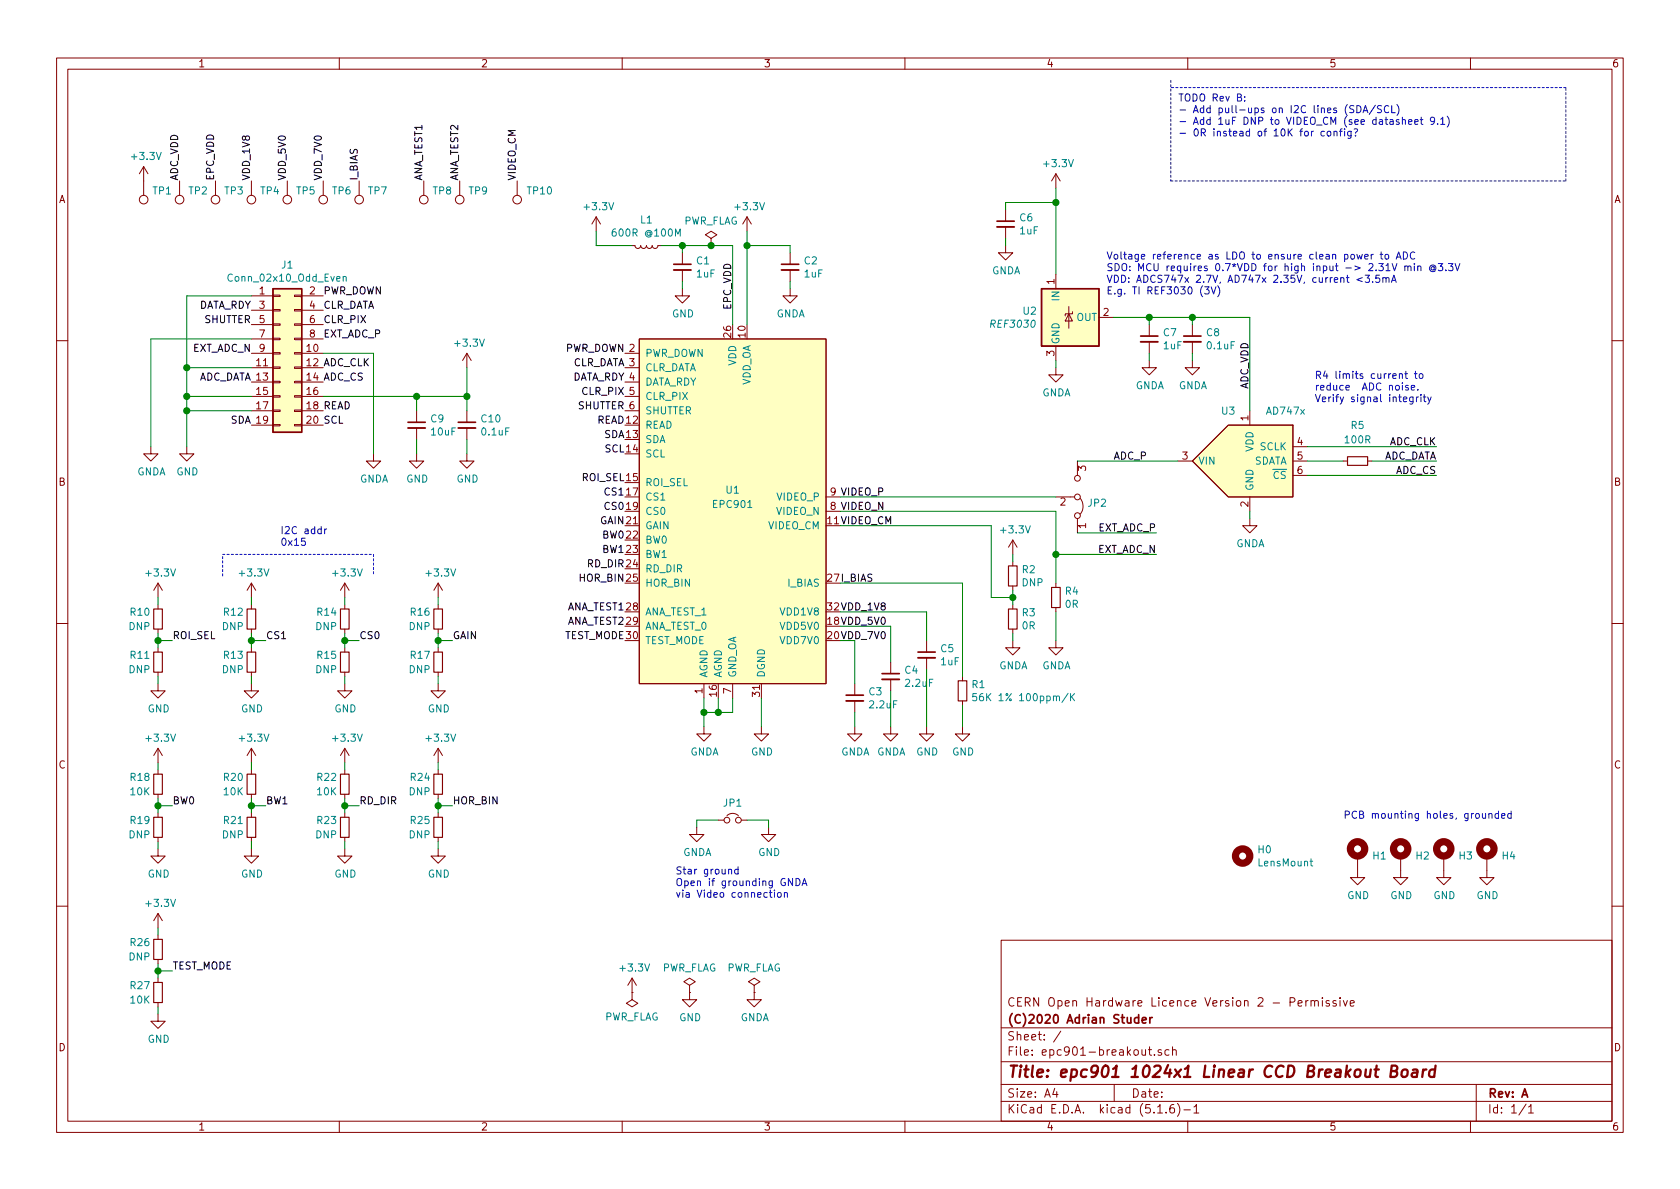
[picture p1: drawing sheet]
EESchema Schematic File Version 4
EELAYER 30 0
EELAYER END
$Descr A4 11693 8268
encoding utf-8
Sheet 1 1
Title "epc901 1024x1 Linear CCD Breakout Board"
Date ""
Rev "A"
Comp "(C)2020 Adrian Studer"
Comment1 "CERN Open Hardware Licence Version 2 - Permissive"
Comment2 ""
Comment3 ""
Comment4 ""
$EndDescr
$Comp
L power:GNDA #PWR021
U 1 1
P 4900 5050
F 0 "#PWR021" H 4900 4800 50  0001 C CNN
F 1 "GNDA" H 4905 4877 50  0000 C CNN
F 2 "" H 4900 5050 50  0001 C CNN
F 3 "" H 4900 5050 50  0001 C CNN
	1    4900 5050
	1    0    0    -1  
$EndComp
$Comp
L power:GND #PWR023
U 1 1
P 5300 5050
F 0 "#PWR023" H 5300 4800 50  0001 C CNN
F 1 "GND" H 5305 4877 50  0000 C CNN
F 2 "" H 5300 5050 50  0001 C CNN
F 3 "" H 5300 5050 50  0001 C CNN
	1    5300 5050
	1    0    0    -1  
$EndComp
Wire Wire Line
	4900 5050 4900 4950
Wire Wire Line
	4900 4950 5000 4950
Wire Wire Line
	5000 4950 5000 4850
Connection ~ 4900 4950
Wire Wire Line
	4900 4950 4900 4850
Wire Wire Line
	5000 4950 5100 4950
Wire Wire Line
	5100 4950 5100 4850
Connection ~ 5000 4950
Wire Wire Line
	5300 4850 5300 5050
$Comp
L power:GNDA #PWR025
U 1 1
P 5950 5050
F 0 "#PWR025" H 5950 4800 50  0001 C CNN
F 1 "GNDA" H 5955 4877 50  0000 C CNN
F 2 "" H 5950 5050 50  0001 C CNN
F 3 "" H 5950 5050 50  0001 C CNN
	1    5950 5050
	1    0    0    -1  
$EndComp
$Comp
L power:GNDA #PWR027
U 1 1
P 6200 5050
F 0 "#PWR027" H 6200 4800 50  0001 C CNN
F 1 "GNDA" H 6205 4877 50  0000 C CNN
F 2 "" H 6200 5050 50  0001 C CNN
F 3 "" H 6200 5050 50  0001 C CNN
	1    6200 5050
	1    0    0    -1  
$EndComp
$Comp
L power:GND #PWR028
U 1 1
P 6450 5050
F 0 "#PWR028" H 6450 4800 50  0001 C CNN
F 1 "GND" H 6455 4877 50  0000 C CNN
F 2 "" H 6450 5050 50  0001 C CNN
F 3 "" H 6450 5050 50  0001 C CNN
	1    6450 5050
	1    0    0    -1  
$EndComp
$Comp
L Device:C_Small C3
U 1 1
P 5950 4850
F 0 "C3" H 6042 4896 50  0000 L CNN
F 1 "2.2uF" H 6042 4805 50  0000 L CNN
F 2 "Capacitor_SMD:C_0603_1608Metric" H 5950 4850 50  0001 C CNN
F 3 "~" H 5950 4850 50  0001 C CNN
	1    5950 4850
	1    0    0    -1  
$EndComp
$Comp
L Device:C_Small C4
U 1 1
P 6200 4700
F 0 "C4" H 6292 4746 50  0000 L CNN
F 1 "2.2uF" H 6292 4655 50  0000 L CNN
F 2 "Capacitor_SMD:C_0603_1608Metric" H 6200 4700 50  0001 C CNN
F 3 "~" H 6200 4700 50  0001 C CNN
	1    6200 4700
	1    0    0    -1  
$EndComp
$Comp
L Device:C_Small C5
U 1 1
P 6450 4550
F 0 "C5" H 6542 4596 50  0000 L CNN
F 1 "1uF" H 6542 4505 50  0000 L CNN
F 2 "Capacitor_SMD:C_0603_1608Metric" H 6450 4550 50  0001 C CNN
F 3 "~" H 6450 4550 50  0001 C CNN
	1    6450 4550
	1    0    0    -1  
$EndComp
Wire Wire Line
	5950 5050 5950 4950
Wire Wire Line
	6200 4800 6200 5050
Wire Wire Line
	6450 4650 6450 5050
Wire Wire Line
	5950 4750 5950 4450
Wire Wire Line
	6200 4350 6200 4600
Wire Wire Line
	6450 4250 6450 4450
$Comp
L Device:R_Small R1
U 1 1
P 6700 4800
F 0 "R1" H 6759 4846 50  0000 L CNN
F 1 "56K 1% 100ppm/K" H 6759 4755 50  0000 L CNN
F 2 "Resistor_SMD:R_0603_1608Metric" H 6700 4800 50  0001 C CNN
F 3 "~" H 6700 4800 50  0001 C CNN
	1    6700 4800
	1    0    0    -1  
$EndComp
Wire Wire Line
	6700 5050 6700 4900
$Comp
L Device:C_Small C2
U 1 1
P 5500 1850
F 0 "C2" H 5592 1896 50  0000 L CNN
F 1 "1uF" H 5592 1805 50  0000 L CNN
F 2 "Capacitor_SMD:C_0603_1608Metric" H 5500 1850 50  0001 C CNN
F 3 "~" H 5500 1850 50  0001 C CNN
	1    5500 1850
	1    0    0    -1  
$EndComp
$Comp
L Device:C_Small C1
U 1 1
P 4750 1850
F 0 "C1" H 4842 1896 50  0000 L CNN
F 1 "1uF" H 4842 1805 50  0000 L CNN
F 2 "Capacitor_SMD:C_0603_1608Metric" H 4750 1850 50  0001 C CNN
F 3 "~" H 4750 1850 50  0001 C CNN
	1    4750 1850
	1    0    0    -1  
$EndComp
$Comp
L power:GNDA #PWR024
U 1 1
P 5500 2000
F 0 "#PWR024" H 5500 1750 50  0001 C CNN
F 1 "GNDA" H 5505 1827 50  0000 C CNN
F 2 "" H 5500 2000 50  0001 C CNN
F 3 "" H 5500 2000 50  0001 C CNN
	1    5500 2000
	1    0    0    -1  
$EndComp
$Comp
L power:GND #PWR020
U 1 1
P 4750 2000
F 0 "#PWR020" H 4750 1750 50  0001 C CNN
F 1 "GND" H 4755 1827 50  0000 C CNN
F 2 "" H 4750 2000 50  0001 C CNN
F 3 "" H 4750 2000 50  0001 C CNN
	1    4750 2000
	1    0    0    -1  
$EndComp
Wire Wire Line
	5850 4450 5950 4450
Wire Wire Line
	5850 4250 6450 4250
Wire Wire Line
	5850 4050 6700 4050
Wire Wire Line
	5850 4350 6200 4350
$Comp
L power:GNDA #PWR035
U 1 1
P 8700 3600
F 0 "#PWR035" H 8700 3350 50  0001 C CNN
F 1 "GNDA" H 8705 3427 50  0000 C CNN
F 2 "" H 8700 3600 50  0001 C CNN
F 3 "" H 8700 3600 50  0001 C CNN
	1    8700 3600
	1    0    0    -1  
$EndComp
Wire Wire Line
	8700 3550 8700 3600
$Comp
L Device:R_Small R5
U 1 1
P 9450 3200
F 0 "R5" V 9200 3200 50  0000 C CNN
F 1 "100R" V 9300 3200 50  0000 C CNN
F 2 "Resistor_SMD:R_0603_1608Metric" H 9450 3200 50  0001 C CNN
F 3 "~" H 9450 3200 50  0001 C CNN
	1    9450 3200
	0    1    1    0   
$EndComp
$Comp
L Device:C_Small C8
U 1 1
P 8300 2350
F 0 "C8" H 8392 2396 50  0000 L CNN
F 1 "0.1uF" H 8392 2305 50  0000 L CNN
F 2 "Capacitor_SMD:C_0603_1608Metric" H 8300 2350 50  0001 C CNN
F 3 "~" H 8300 2350 50  0001 C CNN
	1    8300 2350
	1    0    0    -1  
$EndComp
$Comp
L Device:C_Small C7
U 1 1
P 8000 2350
F 0 "C7" H 8092 2396 50  0000 L CNN
F 1 "1uF" H 8092 2305 50  0000 L CNN
F 2 "Capacitor_SMD:C_0603_1608Metric" H 8000 2350 50  0001 C CNN
F 3 "~" H 8000 2350 50  0001 C CNN
	1    8000 2350
	1    0    0    -1  
$EndComp
Text Notes 7700 2050 0    50   ~ 0
Voltage reference as LDO to ensure clean power to ADC\nSDO: MCU requires 0.7*VDD for high input -> 2.31V min @3.3V\nVDD: ADCS747x 2.7V, AD747x 2.35V, current <3.5mA\nE.g. TI REF3030 (3V)
$Comp
L power:GNDA #PWR033
U 1 1
P 8000 2500
F 0 "#PWR033" H 8000 2250 50  0001 C CNN
F 1 "GNDA" H 8005 2327 50  0000 C CNN
F 2 "" H 8000 2500 50  0001 C CNN
F 3 "" H 8000 2500 50  0001 C CNN
	1    8000 2500
	1    0    0    -1  
$EndComp
$Comp
L power:GNDA #PWR034
U 1 1
P 8300 2500
F 0 "#PWR034" H 8300 2250 50  0001 C CNN
F 1 "GNDA" H 8305 2327 50  0000 C CNN
F 2 "" H 8300 2500 50  0001 C CNN
F 3 "" H 8300 2500 50  0001 C CNN
	1    8300 2500
	1    0    0    -1  
$EndComp
$Comp
L Reference_Voltage:REF3030 U2
U 1 1
P 7450 2200
F 0 "U2" H 7221 2246 50  0000 R CNN
F 1 "REF3030" H 7221 2155 50  0000 R CIN
F 2 "Package_TO_SOT_SMD:SOT-23" H 7450 1750 50  0001 C CIN
F 3 "http://www.ti.com/lit/ds/symlink/ref3033.pdf" H 7550 1850 50  0001 C CIN
F 4 "REF3030AIDBZR" H 7450 2200 50  0001 C CNN "Mpn"
	1    7450 2200
	1    0    0    -1  
$EndComp
$Comp
L power:GNDA #PWR032
U 1 1
P 7350 2550
F 0 "#PWR032" H 7350 2300 50  0001 C CNN
F 1 "GNDA" H 7355 2377 50  0000 C CNN
F 2 "" H 7350 2550 50  0001 C CNN
F 3 "" H 7350 2550 50  0001 C CNN
	1    7350 2550
	1    0    0    -1  
$EndComp
Text Notes 1950 3800 0    50   ~ 0
I2C addr \n0x15
$Comp
L Device:C_Small C6
U 1 1
P 7000 1550
F 0 "C6" H 7092 1596 50  0000 L CNN
F 1 "1uF" H 7092 1505 50  0000 L CNN
F 2 "Capacitor_SMD:C_0603_1608Metric" H 7000 1550 50  0001 C CNN
F 3 "~" H 7000 1550 50  0001 C CNN
	1    7000 1550
	1    0    0    -1  
$EndComp
$Comp
L power:+3.3V #PWR019
U 1 1
P 4150 1600
F 0 "#PWR019" H 4150 1450 50  0001 C CNN
F 1 "+3.3V" H 4165 1773 50  0000 C CNN
F 2 "" H 4150 1600 50  0001 C CNN
F 3 "" H 4150 1600 50  0001 C CNN
	1    4150 1600
	1    0    0    -1  
$EndComp
$Comp
L power:+3.3V #PWR031
U 1 1
P 7350 1300
F 0 "#PWR031" H 7350 1150 50  0001 C CNN
F 1 "+3.3V" H 7365 1473 50  0000 C CNN
F 2 "" H 7350 1300 50  0001 C CNN
F 3 "" H 7350 1300 50  0001 C CNN
	1    7350 1300
	1    0    0    -1  
$EndComp
$Comp
L power:GNDA #PWR029
U 1 1
P 7000 1700
F 0 "#PWR029" H 7000 1450 50  0001 C CNN
F 1 "GNDA" H 7005 1527 50  0000 C CNN
F 2 "" H 7000 1700 50  0001 C CNN
F 3 "" H 7000 1700 50  0001 C CNN
	1    7000 1700
	1    0    0    -1  
$EndComp
Wire Wire Line
	7350 1300 7350 1400
Wire Wire Line
	7000 1450 7000 1400
Wire Wire Line
	7000 1400 7350 1400
Connection ~ 7350 1400
Wire Wire Line
	7350 1400 7350 1900
Wire Wire Line
	7000 1650 7000 1700
Wire Wire Line
	8300 2250 8300 2200
Connection ~ 8300 2200
Wire Wire Line
	8300 2200 8700 2200
Wire Wire Line
	8000 2250 8000 2200
Wire Wire Line
	8000 2200 8300 2200
Wire Wire Line
	8000 2450 8000 2500
Wire Wire Line
	8300 2500 8300 2450
Wire Wire Line
	7350 2550 7350 2500
Wire Wire Line
	5500 2000 5500 1950
Wire Wire Line
	5200 2250 5200 1700
$Comp
L power:+3.3V #PWR022
U 1 1
P 5200 1600
F 0 "#PWR022" H 5200 1450 50  0001 C CNN
F 1 "+3.3V" H 5215 1773 50  0000 C CNN
F 2 "" H 5200 1600 50  0001 C CNN
F 3 "" H 5200 1600 50  0001 C CNN
	1    5200 1600
	1    0    0    -1  
$EndComp
Wire Wire Line
	5500 1750 5500 1700
Wire Wire Line
	5500 1700 5200 1700
Connection ~ 5200 1700
Wire Wire Line
	5200 1700 5200 1600
Wire Wire Line
	5100 2250 5100 1700
Wire Wire Line
	5100 1700 4950 1700
Wire Wire Line
	4750 1750 4750 1700
Connection ~ 4750 1700
Wire Wire Line
	4750 1700 4600 1700
Wire Wire Line
	4750 2000 4750 1950
Wire Wire Line
	4400 1700 4150 1700
Wire Wire Line
	4150 1700 4150 1600
Wire Wire Line
	9100 3200 9350 3200
$Comp
L Device:R_Small R10
U 1 1
P 1100 4300
F 0 "R10" H 1050 4350 50  0000 R CNN
F 1 "DNP" H 1050 4250 50  0000 R CNN
F 2 "Resistor_SMD:R_0603_1608Metric" H 1100 4300 50  0001 C CNN
F 3 "~" H 1100 4300 50  0001 C CNN
	1    1100 4300
	1    0    0    -1  
$EndComp
$Comp
L Device:R_Small R11
U 1 1
P 1100 4600
F 0 "R11" H 1050 4650 50  0000 R CNN
F 1 "DNP" H 1050 4550 50  0000 R CNN
F 2 "Resistor_SMD:R_0603_1608Metric" H 1100 4600 50  0001 C CNN
F 3 "~" H 1100 4600 50  0001 C CNN
	1    1100 4600
	1    0    0    -1  
$EndComp
$Comp
L power:GND #PWR02
U 1 1
P 1100 4750
F 0 "#PWR02" H 1100 4500 50  0001 C CNN
F 1 "GND" H 1105 4577 50  0000 C CNN
F 2 "" H 1100 4750 50  0001 C CNN
F 3 "" H 1100 4750 50  0001 C CNN
	1    1100 4750
	1    0    0    -1  
$EndComp
Wire Wire Line
	1100 4750 1100 4700
$Comp
L power:+3.3V #PWR01
U 1 1
P 1100 4150
F 0 "#PWR01" H 1100 4000 50  0001 C CNN
F 1 "+3.3V" H 1115 4323 50  0000 C CNN
F 2 "" H 1100 4150 50  0001 C CNN
F 3 "" H 1100 4150 50  0001 C CNN
	1    1100 4150
	1    0    0    -1  
$EndComp
Wire Wire Line
	1100 4200 1100 4150
Text Label 4350 3350 2    50   ~ 0
ROI_SEL
Text Label 1200 4450 0    50   ~ 0
ROI_SEL
Wire Wire Line
	1100 4400 1100 4450
Wire Wire Line
	1100 4450 1200 4450
Connection ~ 1100 4450
Wire Wire Line
	1100 4450 1100 4500
$Comp
L Device:R_Small R12
U 1 1
P 1750 4300
F 0 "R12" H 1700 4350 50  0000 R CNN
F 1 "DNP" H 1700 4250 50  0000 R CNN
F 2 "Resistor_SMD:R_0603_1608Metric" H 1750 4300 50  0001 C CNN
F 3 "~" H 1750 4300 50  0001 C CNN
	1    1750 4300
	1    0    0    -1  
$EndComp
$Comp
L Device:R_Small R13
U 1 1
P 1750 4600
F 0 "R13" H 1700 4650 50  0000 R CNN
F 1 "DNP" H 1700 4550 50  0000 R CNN
F 2 "Resistor_SMD:R_0603_1608Metric" H 1750 4600 50  0001 C CNN
F 3 "~" H 1750 4600 50  0001 C CNN
	1    1750 4600
	1    0    0    -1  
$EndComp
$Comp
L power:GND #PWR08
U 1 1
P 1750 4750
F 0 "#PWR08" H 1750 4500 50  0001 C CNN
F 1 "GND" H 1755 4577 50  0000 C CNN
F 2 "" H 1750 4750 50  0001 C CNN
F 3 "" H 1750 4750 50  0001 C CNN
	1    1750 4750
	1    0    0    -1  
$EndComp
Wire Wire Line
	1750 4750 1750 4700
$Comp
L power:+3.3V #PWR07
U 1 1
P 1750 4150
F 0 "#PWR07" H 1750 4000 50  0001 C CNN
F 1 "+3.3V" H 1765 4323 50  0000 C CNN
F 2 "" H 1750 4150 50  0001 C CNN
F 3 "" H 1750 4150 50  0001 C CNN
	1    1750 4150
	1    0    0    -1  
$EndComp
Wire Wire Line
	1750 4200 1750 4150
Text Label 1850 4450 0    50   ~ 0
CS1
Wire Wire Line
	1750 4400 1750 4450
Wire Wire Line
	1750 4450 1850 4450
Connection ~ 1750 4450
Wire Wire Line
	1750 4450 1750 4500
$Comp
L Device:R_Small R14
U 1 1
P 2400 4300
F 0 "R14" H 2350 4350 50  0000 R CNN
F 1 "DNP" H 2350 4250 50  0000 R CNN
F 2 "Resistor_SMD:R_0603_1608Metric" H 2400 4300 50  0001 C CNN
F 3 "~" H 2400 4300 50  0001 C CNN
	1    2400 4300
	1    0    0    -1  
$EndComp
$Comp
L Device:R_Small R15
U 1 1
P 2400 4600
F 0 "R15" H 2350 4650 50  0000 R CNN
F 1 "DNP" H 2350 4550 50  0000 R CNN
F 2 "Resistor_SMD:R_0603_1608Metric" H 2400 4600 50  0001 C CNN
F 3 "~" H 2400 4600 50  0001 C CNN
	1    2400 4600
	1    0    0    -1  
$EndComp
$Comp
L power:GND #PWR012
U 1 1
P 2400 4750
F 0 "#PWR012" H 2400 4500 50  0001 C CNN
F 1 "GND" H 2405 4577 50  0000 C CNN
F 2 "" H 2400 4750 50  0001 C CNN
F 3 "" H 2400 4750 50  0001 C CNN
	1    2400 4750
	1    0    0    -1  
$EndComp
Wire Wire Line
	2400 4750 2400 4700
$Comp
L power:+3.3V #PWR011
U 1 1
P 2400 4150
F 0 "#PWR011" H 2400 4000 50  0001 C CNN
F 1 "+3.3V" H 2415 4323 50  0000 C CNN
F 2 "" H 2400 4150 50  0001 C CNN
F 3 "" H 2400 4150 50  0001 C CNN
	1    2400 4150
	1    0    0    -1  
$EndComp
Wire Wire Line
	2400 4200 2400 4150
Text Label 2500 4450 0    50   ~ 0
CS0
Wire Wire Line
	2400 4400 2400 4450
Wire Wire Line
	2400 4450 2500 4450
Connection ~ 2400 4450
Wire Wire Line
	2400 4450 2400 4500
$Comp
L Device:R_Small R16
U 1 1
P 3050 4300
F 0 "R16" H 3000 4350 50  0000 R CNN
F 1 "DNP" H 3000 4250 50  0000 R CNN
F 2 "Resistor_SMD:R_0603_1608Metric" H 3050 4300 50  0001 C CNN
F 3 "~" H 3050 4300 50  0001 C CNN
	1    3050 4300
	1    0    0    -1  
$EndComp
$Comp
L Device:R_Small R17
U 1 1
P 3050 4600
F 0 "R17" H 3000 4650 50  0000 R CNN
F 1 "DNP" H 3000 4550 50  0000 R CNN
F 2 "Resistor_SMD:R_0603_1608Metric" H 3050 4600 50  0001 C CNN
F 3 "~" H 3050 4600 50  0001 C CNN
	1    3050 4600
	1    0    0    -1  
$EndComp
$Comp
L power:GND #PWR016
U 1 1
P 3050 4750
F 0 "#PWR016" H 3050 4500 50  0001 C CNN
F 1 "GND" H 3055 4577 50  0000 C CNN
F 2 "" H 3050 4750 50  0001 C CNN
F 3 "" H 3050 4750 50  0001 C CNN
	1    3050 4750
	1    0    0    -1  
$EndComp
Wire Wire Line
	3050 4750 3050 4700
$Comp
L power:+3.3V #PWR015
U 1 1
P 3050 4150
F 0 "#PWR015" H 3050 4000 50  0001 C CNN
F 1 "+3.3V" H 3065 4323 50  0000 C CNN
F 2 "" H 3050 4150 50  0001 C CNN
F 3 "" H 3050 4150 50  0001 C CNN
	1    3050 4150
	1    0    0    -1  
$EndComp
Wire Wire Line
	3050 4200 3050 4150
Text Label 3150 4450 0    50   ~ 0
GAIN
Wire Wire Line
	3050 4400 3050 4450
Wire Wire Line
	3050 4450 3150 4450
Connection ~ 3050 4450
Wire Wire Line
	3050 4450 3050 4500
$Comp
L Device:R_Small R18
U 1 1
P 1100 5450
F 0 "R18" H 1050 5500 50  0000 R CNN
F 1 "10K" H 1050 5400 50  0000 R CNN
F 2 "Resistor_SMD:R_0603_1608Metric" H 1100 5450 50  0001 C CNN
F 3 "~" H 1100 5450 50  0001 C CNN
	1    1100 5450
	1    0    0    -1  
$EndComp
$Comp
L Device:R_Small R19
U 1 1
P 1100 5750
F 0 "R19" H 1050 5800 50  0000 R CNN
F 1 "DNP" H 1050 5700 50  0000 R CNN
F 2 "Resistor_SMD:R_0603_1608Metric" H 1100 5750 50  0001 C CNN
F 3 "~" H 1100 5750 50  0001 C CNN
	1    1100 5750
	1    0    0    -1  
$EndComp
$Comp
L power:GND #PWR04
U 1 1
P 1100 5900
F 0 "#PWR04" H 1100 5650 50  0001 C CNN
F 1 "GND" H 1105 5727 50  0000 C CNN
F 2 "" H 1100 5900 50  0001 C CNN
F 3 "" H 1100 5900 50  0001 C CNN
	1    1100 5900
	1    0    0    -1  
$EndComp
Wire Wire Line
	1100 5900 1100 5850
$Comp
L power:+3.3V #PWR03
U 1 1
P 1100 5300
F 0 "#PWR03" H 1100 5150 50  0001 C CNN
F 1 "+3.3V" H 1115 5473 50  0000 C CNN
F 2 "" H 1100 5300 50  0001 C CNN
F 3 "" H 1100 5300 50  0001 C CNN
	1    1100 5300
	1    0    0    -1  
$EndComp
Wire Wire Line
	1100 5350 1100 5300
Text Label 1200 5600 0    50   ~ 0
BW0
Wire Wire Line
	1100 5550 1100 5600
Wire Wire Line
	1100 5600 1200 5600
Connection ~ 1100 5600
Wire Wire Line
	1100 5600 1100 5650
$Comp
L Device:R_Small R20
U 1 1
P 1750 5450
F 0 "R20" H 1700 5500 50  0000 R CNN
F 1 "10K" H 1700 5400 50  0000 R CNN
F 2 "Resistor_SMD:R_0603_1608Metric" H 1750 5450 50  0001 C CNN
F 3 "~" H 1750 5450 50  0001 C CNN
	1    1750 5450
	1    0    0    -1  
$EndComp
$Comp
L Device:R_Small R21
U 1 1
P 1750 5750
F 0 "R21" H 1700 5800 50  0000 R CNN
F 1 "DNP" H 1700 5700 50  0000 R CNN
F 2 "Resistor_SMD:R_0603_1608Metric" H 1750 5750 50  0001 C CNN
F 3 "~" H 1750 5750 50  0001 C CNN
	1    1750 5750
	1    0    0    -1  
$EndComp
$Comp
L power:GND #PWR010
U 1 1
P 1750 5900
F 0 "#PWR010" H 1750 5650 50  0001 C CNN
F 1 "GND" H 1755 5727 50  0000 C CNN
F 2 "" H 1750 5900 50  0001 C CNN
F 3 "" H 1750 5900 50  0001 C CNN
	1    1750 5900
	1    0    0    -1  
$EndComp
Wire Wire Line
	1750 5900 1750 5850
$Comp
L power:+3.3V #PWR09
U 1 1
P 1750 5300
F 0 "#PWR09" H 1750 5150 50  0001 C CNN
F 1 "+3.3V" H 1765 5473 50  0000 C CNN
F 2 "" H 1750 5300 50  0001 C CNN
F 3 "" H 1750 5300 50  0001 C CNN
	1    1750 5300
	1    0    0    -1  
$EndComp
Wire Wire Line
	1750 5350 1750 5300
Text Label 1850 5600 0    50   ~ 0
BW1
Wire Wire Line
	1750 5550 1750 5600
Wire Wire Line
	1750 5600 1850 5600
Connection ~ 1750 5600
Wire Wire Line
	1750 5600 1750 5650
$Comp
L Device:R_Small R22
U 1 1
P 2400 5450
F 0 "R22" H 2350 5500 50  0000 R CNN
F 1 "10K" H 2350 5400 50  0000 R CNN
F 2 "Resistor_SMD:R_0603_1608Metric" H 2400 5450 50  0001 C CNN
F 3 "~" H 2400 5450 50  0001 C CNN
	1    2400 5450
	1    0    0    -1  
$EndComp
$Comp
L Device:R_Small R23
U 1 1
P 2400 5750
F 0 "R23" H 2350 5800 50  0000 R CNN
F 1 "DNP" H 2350 5700 50  0000 R CNN
F 2 "Resistor_SMD:R_0603_1608Metric" H 2400 5750 50  0001 C CNN
F 3 "~" H 2400 5750 50  0001 C CNN
	1    2400 5750
	1    0    0    -1  
$EndComp
$Comp
L power:GND #PWR014
U 1 1
P 2400 5900
F 0 "#PWR014" H 2400 5650 50  0001 C CNN
F 1 "GND" H 2405 5727 50  0000 C CNN
F 2 "" H 2400 5900 50  0001 C CNN
F 3 "" H 2400 5900 50  0001 C CNN
	1    2400 5900
	1    0    0    -1  
$EndComp
Wire Wire Line
	2400 5900 2400 5850
$Comp
L power:+3.3V #PWR013
U 1 1
P 2400 5300
F 0 "#PWR013" H 2400 5150 50  0001 C CNN
F 1 "+3.3V" H 2415 5473 50  0000 C CNN
F 2 "" H 2400 5300 50  0001 C CNN
F 3 "" H 2400 5300 50  0001 C CNN
	1    2400 5300
	1    0    0    -1  
$EndComp
Wire Wire Line
	2400 5350 2400 5300
Text Label 2500 5600 0    50   ~ 0
RD_DIR
Wire Wire Line
	2400 5550 2400 5600
Wire Wire Line
	2400 5600 2500 5600
Connection ~ 2400 5600
Wire Wire Line
	2400 5600 2400 5650
$Comp
L Device:R_Small R24
U 1 1
P 3050 5450
F 0 "R24" H 3000 5500 50  0000 R CNN
F 1 "DNP" H 3000 5400 50  0000 R CNN
F 2 "Resistor_SMD:R_0603_1608Metric" H 3050 5450 50  0001 C CNN
F 3 "~" H 3050 5450 50  0001 C CNN
	1    3050 5450
	1    0    0    -1  
$EndComp
$Comp
L Device:R_Small R25
U 1 1
P 3050 5750
F 0 "R25" H 3000 5800 50  0000 R CNN
F 1 "DNP" H 3000 5700 50  0000 R CNN
F 2 "Resistor_SMD:R_0603_1608Metric" H 3050 5750 50  0001 C CNN
F 3 "~" H 3050 5750 50  0001 C CNN
	1    3050 5750
	1    0    0    -1  
$EndComp
$Comp
L power:GND #PWR018
U 1 1
P 3050 5900
F 0 "#PWR018" H 3050 5650 50  0001 C CNN
F 1 "GND" H 3055 5727 50  0000 C CNN
F 2 "" H 3050 5900 50  0001 C CNN
F 3 "" H 3050 5900 50  0001 C CNN
	1    3050 5900
	1    0    0    -1  
$EndComp
Wire Wire Line
	3050 5900 3050 5850
$Comp
L power:+3.3V #PWR017
U 1 1
P 3050 5300
F 0 "#PWR017" H 3050 5150 50  0001 C CNN
F 1 "+3.3V" H 3065 5473 50  0000 C CNN
F 2 "" H 3050 5300 50  0001 C CNN
F 3 "" H 3050 5300 50  0001 C CNN
	1    3050 5300
	1    0    0    -1  
$EndComp
Wire Wire Line
	3050 5350 3050 5300
Text Label 3150 5600 0    50   ~ 0
HOR_BIN
Wire Wire Line
	3050 5550 3050 5600
Wire Wire Line
	3050 5600 3150 5600
Connection ~ 3050 5600
Wire Wire Line
	3050 5600 3050 5650
$Comp
L Device:R_Small R26
U 1 1
P 1100 6600
F 0 "R26" H 1050 6650 50  0000 R CNN
F 1 "DNP" H 1050 6550 50  0000 R CNN
F 2 "Resistor_SMD:R_0603_1608Metric" H 1100 6600 50  0001 C CNN
F 3 "~" H 1100 6600 50  0001 C CNN
	1    1100 6600
	1    0    0    -1  
$EndComp
$Comp
L Device:R_Small R27
U 1 1
P 1100 6900
F 0 "R27" H 1050 6950 50  0000 R CNN
F 1 "10K" H 1050 6850 50  0000 R CNN
F 2 "Resistor_SMD:R_0603_1608Metric" H 1100 6900 50  0001 C CNN
F 3 "~" H 1100 6900 50  0001 C CNN
	1    1100 6900
	1    0    0    -1  
$EndComp
$Comp
L power:GND #PWR06
U 1 1
P 1100 7050
F 0 "#PWR06" H 1100 6800 50  0001 C CNN
F 1 "GND" H 1105 6877 50  0000 C CNN
F 2 "" H 1100 7050 50  0001 C CNN
F 3 "" H 1100 7050 50  0001 C CNN
	1    1100 7050
	1    0    0    -1  
$EndComp
Wire Wire Line
	1100 7050 1100 7000
$Comp
L power:+3.3V #PWR05
U 1 1
P 1100 6450
F 0 "#PWR05" H 1100 6300 50  0001 C CNN
F 1 "+3.3V" H 1115 6623 50  0000 C CNN
F 2 "" H 1100 6450 50  0001 C CNN
F 3 "" H 1100 6450 50  0001 C CNN
	1    1100 6450
	1    0    0    -1  
$EndComp
Wire Wire Line
	1100 6500 1100 6450
Text Label 1200 6750 0    50   ~ 0
TEST_MODE
Wire Wire Line
	1100 6700 1100 6750
Wire Wire Line
	1100 6750 1200 6750
Connection ~ 1100 6750
Wire Wire Line
	1100 6750 1100 6800
Text Label 4350 3450 2    50   ~ 0
CS1
Text Label 4350 3550 2    50   ~ 0
CS0
Text Label 4350 3650 2    50   ~ 0
GAIN
Text Label 4350 3750 2    50   ~ 0
BW0
Text Label 4350 3850 2    50   ~ 0
BW1
Text Label 4350 3950 2    50   ~ 0
RD_DIR
Text Label 4350 4050 2    50   ~ 0
HOR_BIN
Text Label 4350 4450 2    50   ~ 0
TEST_MODE
Text Label 5850 3450 0    50   ~ 0
VIDEO_P
$Comp
L Device:L_Small L1
U 1 1
P 4500 1700
F 0 "L1" V 4319 1700 50  0000 C CNN
F 1 "600R @100M" V 4410 1700 50  0000 C CNN
F 2 "Inductor_SMD:L_0603_1608Metric" H 4500 1700 50  0001 C CNN
F 3 "~" H 4500 1700 50  0001 C CNN
F 4 "BLM18TG601TN1D" H 4500 1700 50  0001 C CNN "Mpn"
	1    4500 1700
	0    1    1    0   
$EndComp
$Comp
L epc901:EPC901-alt U1
U 1 1
P 5100 3550
F 0 "U1" H 5100 3700 50  0000 C CNN
F 1 "EPC901" H 5100 3600 50  0000 C CNN
F 2 "epc901:epc901" V 5450 3800 50  0001 C CNN
F 3 "https://www.espros.com/downloads/01_Chips/Datasheet_epc901.pdf" V 5450 3800 50  0001 C CNN
F 4 "EPC901-CSP32-033" H 5100 3550 50  0001 C CNN "Mpn"
	1    5100 3550
	1    0    0    -1  
$EndComp
Wire Notes Line
	1550 4000 1550 3850
Wire Notes Line
	1550 3850 2600 3850
Wire Notes Line
	2600 3850 2600 4000
Text Label 4350 2450 2    50   ~ 0
PWR_DOWN
Text Label 4350 2550 2    50   ~ 0
CLR_DATA
Text Label 4350 2650 2    50   ~ 0
DATA_RDY
Text Label 4350 2750 2    50   ~ 0
CLR_PIX
Text Label 4350 2850 2    50   ~ 0
SHUTTER
Text Label 4350 2950 2    50   ~ 0
READ
Text Label 4350 3050 2    50   ~ 0
SDA
Text Label 4350 3150 2    50   ~ 0
SCL
Text Label 4350 4250 2    50   ~ 0
ANA_TEST1
Text Label 4350 4350 2    50   ~ 0
ANA_TEST2
Text Label 5850 4050 0    50   ~ 0
I_BIAS
Text Label 8700 2700 1    50   ~ 0
ADC_VDD
Text Label 5100 2150 1    50   ~ 0
EPC_VDD
Text Label 10000 3100 2    50   ~ 0
ADC_CLK
Text Label 10000 3200 2    50   ~ 0
ADC_DATA
Text Label 10000 3300 2    50   ~ 0
ADC_CS
Text Label 5850 3550 0    50   ~ 0
VIDEO_N
Text Label 5850 3650 0    50   ~ 0
VIDEO_CM
$Comp
L power:GND #PWR030
U 1 1
P 6700 5050
F 0 "#PWR030" H 6700 4800 50  0001 C CNN
F 1 "GND" H 6705 4877 50  0000 C CNN
F 2 "" H 6700 5050 50  0001 C CNN
F 3 "" H 6700 5050 50  0001 C CNN
	1    6700 5050
	1    0    0    -1  
$EndComp
$Comp
L Mechanical:MountingHole_Pad H1
U 1 1
P 9450 5950
F 0 "H1" H 9550 5953 50  0000 L CNN
F 1 "MountingHole_Pad" H 9550 5908 50  0001 L CNN
F 2 "MountingHole:MountingHole_2.2mm_M2_DIN965_Pad" H 9450 5950 50  0001 C CNN
F 3 "~" H 9450 5950 50  0001 C CNN
	1    9450 5950
	1    0    0    -1  
$EndComp
$Comp
L Mechanical:MountingHole_Pad H2
U 1 1
P 9750 5950
F 0 "H2" H 9850 5953 50  0000 L CNN
F 1 "MountingHole_Pad" H 9850 5908 50  0001 L CNN
F 2 "MountingHole:MountingHole_2.2mm_M2_DIN965_Pad" H 9750 5950 50  0001 C CNN
F 3 "~" H 9750 5950 50  0001 C CNN
	1    9750 5950
	1    0    0    -1  
$EndComp
$Comp
L Mechanical:MountingHole_Pad H3
U 1 1
P 10050 5950
F 0 "H3" H 10150 5953 50  0000 L CNN
F 1 "MountingHole_Pad" H 10150 5908 50  0001 L CNN
F 2 "MountingHole:MountingHole_2.2mm_M2_DIN965_Pad" H 10050 5950 50  0001 C CNN
F 3 "~" H 10050 5950 50  0001 C CNN
	1    10050 5950
	1    0    0    -1  
$EndComp
$Comp
L Mechanical:MountingHole_Pad H4
U 1 1
P 10350 5950
F 0 "H4" H 10450 5953 50  0000 L CNN
F 1 "MountingHole_Pad" H 10450 5908 50  0001 L CNN
F 2 "MountingHole:MountingHole_2.2mm_M2_DIN965_Pad" H 10350 5950 50  0001 C CNN
F 3 "~" H 10350 5950 50  0001 C CNN
	1    10350 5950
	1    0    0    -1  
$EndComp
$Comp
L power:GND #PWR037
U 1 1
P 9750 6050
F 0 "#PWR037" H 9750 5800 50  0001 C CNN
F 1 "GND" H 9755 5877 50  0000 C CNN
F 2 "" H 9750 6050 50  0001 C CNN
F 3 "" H 9750 6050 50  0001 C CNN
	1    9750 6050
	1    0    0    -1  
$EndComp
$Comp
L power:GND #PWR038
U 1 1
P 10050 6050
F 0 "#PWR038" H 10050 5800 50  0001 C CNN
F 1 "GND" H 10055 5877 50  0000 C CNN
F 2 "" H 10050 6050 50  0001 C CNN
F 3 "" H 10050 6050 50  0001 C CNN
	1    10050 6050
	1    0    0    -1  
$EndComp
$Comp
L power:GND #PWR039
U 1 1
P 10350 6050
F 0 "#PWR039" H 10350 5800 50  0001 C CNN
F 1 "GND" H 10355 5877 50  0000 C CNN
F 2 "" H 10350 6050 50  0001 C CNN
F 3 "" H 10350 6050 50  0001 C CNN
	1    10350 6050
	1    0    0    -1  
$EndComp
Text Notes 9350 5700 0    50   ~ 0
PCB mounting holes, grounded
$Comp
L Mechanical:MountingHole H0
U 1 1
P 8650 5950
F 0 "H0" H 8750 5996 50  0000 L CNN
F 1 "LensMount" H 8750 5905 50  0000 L CNN
F 2 "epc901:lensholder-m12-20mm" H 8650 5950 50  0001 C CNN
F 3 "~" H 8650 5950 50  0001 C CNN
	1    8650 5950
	1    0    0    -1  
$EndComp
Wire Wire Line
	7750 2200 8000 2200
Wire Wire Line
	9100 3300 10000 3300
Text Notes 9150 2800 0    50   ~ 0
R4 limits current to\nreduce  ADC noise.\nVerify signal integrity
Text Label 5850 4250 0    50   ~ 0
VDD_1V8
Text Label 5850 4350 0    50   ~ 0
VDD_5V0
Text Label 5850 4450 0    50   ~ 0
VDD_7V0
$Comp
L power:GND #PWR0108
U 1 1
P 5350 5750
F 0 "#PWR0108" H 5350 5500 50  0001 C CNN
F 1 "GND" H 5355 5577 50  0000 C CNN
F 2 "" H 5350 5750 50  0001 C CNN
F 3 "" H 5350 5750 50  0001 C CNN
	1    5350 5750
	1    0    0    -1  
$EndComp
$Comp
L power:GNDA #PWR0109
U 1 1
P 4850 5750
F 0 "#PWR0109" H 4850 5500 50  0001 C CNN
F 1 "GNDA" H 4855 5577 50  0000 C CNN
F 2 "" H 4850 5750 50  0001 C CNN
F 3 "" H 4850 5750 50  0001 C CNN
	1    4850 5750
	1    0    0    -1  
$EndComp
Wire Wire Line
	4850 5750 4850 5700
Wire Wire Line
	5350 5700 5350 5750
Text Notes 4700 6250 0    50   ~ 0
Star ground\nOpen if grounding GNDA\nvia Video connection
Text Label 7750 3200 0    50   ~ 0
ADC_P
Text Label 8050 3700 2    50   ~ 0
EXT_ADC_P
$Comp
L power:GNDA #PWR041
U 1 1
P 7050 4450
F 0 "#PWR041" H 7050 4200 50  0001 C CNN
F 1 "GNDA" H 7055 4277 50  0000 C CNN
F 2 "" H 7050 4450 50  0001 C CNN
F 3 "" H 7050 4450 50  0001 C CNN
	1    7050 4450
	1    0    0    -1  
$EndComp
$Comp
L power:GNDA #PWR042
U 1 1
P 7350 4450
F 0 "#PWR042" H 7350 4200 50  0001 C CNN
F 1 "GNDA" H 7355 4277 50  0000 C CNN
F 2 "" H 7350 4450 50  0001 C CNN
F 3 "" H 7350 4450 50  0001 C CNN
	1    7350 4450
	1    0    0    -1  
$EndComp
$Comp
L epc901:AD747x U3
U 1 1
P 8700 3200
F 0 "U3" H 8550 3550 50  0000 C CNN
F 1 "AD747x" H 8950 3550 50  0000 C CNN
F 2 "Package_TO_SOT_SMD:SOT-23-6" H 8700 2700 50  0001 C CNN
F 3 "https://www.analog.com/media/en/technical-documentation/data-sheets/AD7476_7477_7478.pdf" H 8750 3200 50  0001 C CNN
F 4 "ADCS7476AIMF/NOPB‎" H 8700 3200 50  0001 C CNN "Mpn"
	1    8700 3200
	1    0    0    -1  
$EndComp
Wire Wire Line
	6700 4050 6700 4700
Connection ~ 8000 2200
Wire Wire Line
	8700 2200 8700 2850
$Comp
L Device:R_Small R4
U 1 1
P 7350 4150
F 0 "R4" H 7409 4196 50  0000 L CNN
F 1 "0R" H 7409 4105 50  0000 L CNN
F 2 "Resistor_SMD:R_0603_1608Metric" H 7350 4150 50  0001 C CNN
F 3 "~" H 7350 4150 50  0001 C CNN
	1    7350 4150
	1    0    0    -1  
$EndComp
$Comp
L Device:R_Small R3
U 1 1
P 7050 4300
F 0 "R3" H 7109 4346 50  0000 L CNN
F 1 "0R" H 7109 4255 50  0000 L CNN
F 2 "Resistor_SMD:R_0603_1608Metric" H 7050 4300 50  0001 C CNN
F 3 "~" H 7050 4300 50  0001 C CNN
	1    7050 4300
	1    0    0    -1  
$EndComp
$Comp
L Device:R_Small R2
U 1 1
P 7050 4000
F 0 "R2" H 7109 4046 50  0000 L CNN
F 1 "DNP" H 7109 3955 50  0000 L CNN
F 2 "Resistor_SMD:R_0603_1608Metric" H 7050 4000 50  0001 C CNN
F 3 "~" H 7050 4000 50  0001 C CNN
	1    7050 4000
	1    0    0    -1  
$EndComp
Wire Wire Line
	4850 5700 5000 5700
$Comp
L Device:Jumper_NC_Small JP1
U 1 1
P 5100 5700
F 0 "JP1" H 5100 5821 50  0000 C CNN
F 1 "Jumper_NC_Small" H 5100 5821 50  0001 C CNN
F 2 "Connector_PinHeader_2.54mm:PinHeader_1x02_P2.54mm_Vertical" H 5100 5700 50  0001 C CNN
F 3 "~" H 5100 5700 50  0001 C CNN
	1    5100 5700
	1    0    0    -1  
$EndComp
Wire Wire Line
	5200 5700 5350 5700
$Comp
L power:+3.3V #PWR026
U 1 1
P 7050 3850
F 0 "#PWR026" H 7050 3700 50  0001 C CNN
F 1 "+3.3V" H 7065 4023 50  0000 C CNN
F 2 "" H 7050 3850 50  0001 C CNN
F 3 "" H 7050 3850 50  0001 C CNN
	1    7050 3850
	1    0    0    -1  
$EndComp
Wire Wire Line
	7050 4150 7050 4100
Wire Wire Line
	7050 4150 7050 4200
Connection ~ 7050 4150
Wire Wire Line
	7050 4400 7050 4450
Wire Wire Line
	7050 3900 7050 3850
Wire Wire Line
	7350 3550 7350 3850
Wire Wire Line
	7350 4250 7350 4450
Wire Wire Line
	6900 3650 6900 4150
Wire Wire Line
	6900 4150 7050 4150
Wire Wire Line
	5850 3550 7350 3550
Wire Wire Line
	5850 3650 6900 3650
Wire Wire Line
	5850 3450 7350 3450
Wire Wire Line
	7500 3200 8200 3200
Wire Wire Line
	7500 3700 8050 3700
Wire Wire Line
	7350 3850 8050 3850
Connection ~ 7350 3850
Wire Wire Line
	7350 3850 7350 4050
Text Label 8050 3850 2    50   ~ 0
EXT_ADC_N
Wire Wire Line
	9550 3200 10000 3200
Wire Wire Line
	9100 3100 10000 3100
$Comp
L Jumper:Jumper_3_Bridged12 JP2
U 1 1
P 7500 3450
F 0 "JP2" V 7454 3517 50  0000 L CNN
F 1 "Jumper_3_Bridged12" V 7400 2550 50  0001 L CNN
F 2 "Connector_PinHeader_2.54mm:PinHeader_1x03_P2.54mm_Vertical" H 7500 3450 50  0001 C CNN
F 3 "~" H 7500 3450 50  0001 C CNN
	1    7500 3450
	0    1    -1   0   
$EndComp
$Comp
L power:GND #PWR0103
U 1 1
P 9450 6050
F 0 "#PWR0103" H 9450 5800 50  0001 C CNN
F 1 "GND" H 9455 5877 50  0000 C CNN
F 2 "" H 9450 6050 50  0001 C CNN
F 3 "" H 9450 6050 50  0001 C CNN
	1    9450 6050
	1    0    0    -1  
$EndComp
$Comp
L power:PWR_FLAG #FLG0101
U 1 1
P 4800 6900
F 0 "#FLG0101" H 4800 6975 50  0001 C CNN
F 1 "PWR_FLAG" H 4800 7073 50  0000 C CNN
F 2 "" H 4800 6900 50  0001 C CNN
F 3 "~" H 4800 6900 50  0001 C CNN
	1    4800 6900
	1    0    0    -1  
$EndComp
$Comp
L power:GND #PWR0105
U 1 1
P 4800 6900
F 0 "#PWR0105" H 4800 6650 50  0001 C CNN
F 1 "GND" H 4805 6727 50  0000 C CNN
F 2 "" H 4800 6900 50  0001 C CNN
F 3 "" H 4800 6900 50  0001 C CNN
	1    4800 6900
	1    0    0    -1  
$EndComp
$Comp
L power:PWR_FLAG #FLG0102
U 1 1
P 5250 6900
F 0 "#FLG0102" H 5250 6975 50  0001 C CNN
F 1 "PWR_FLAG" H 5250 7073 50  0000 C CNN
F 2 "" H 5250 6900 50  0001 C CNN
F 3 "~" H 5250 6900 50  0001 C CNN
	1    5250 6900
	1    0    0    -1  
$EndComp
$Comp
L power:GNDA #PWR0107
U 1 1
P 5250 6900
F 0 "#PWR0107" H 5250 6650 50  0001 C CNN
F 1 "GNDA" H 5255 6727 50  0000 C CNN
F 2 "" H 5250 6900 50  0001 C CNN
F 3 "" H 5250 6900 50  0001 C CNN
	1    5250 6900
	1    0    0    -1  
$EndComp
$Comp
L power:PWR_FLAG #FLG0103
U 1 1
P 4400 6900
F 0 "#FLG0103" H 4400 6975 50  0001 C CNN
F 1 "PWR_FLAG" H 4400 7073 50  0000 C CNN
F 2 "" H 4400 6900 50  0001 C CNN
F 3 "~" H 4400 6900 50  0001 C CNN
	1    4400 6900
	-1   0    0    1   
$EndComp
$Comp
L power:+3.3V #PWR0110
U 1 1
P 4400 6900
F 0 "#PWR0110" H 4400 6750 50  0001 C CNN
F 1 "+3.3V" H 4415 7073 50  0000 C CNN
F 2 "" H 4400 6900 50  0001 C CNN
F 3 "" H 4400 6900 50  0001 C CNN
	1    4400 6900
	1    0    0    -1  
$EndComp
$Comp
L power:PWR_FLAG #FLG0104
U 1 1
P 4950 1700
F 0 "#FLG0104" H 4950 1775 50  0001 C CNN
F 1 "PWR_FLAG" H 4950 1873 50  0000 C CNN
F 2 "" H 4950 1700 50  0001 C CNN
F 3 "~" H 4950 1700 50  0001 C CNN
	1    4950 1700
	1    0    0    -1  
$EndComp
Connection ~ 4950 1700
Wire Wire Line
	4950 1700 4750 1700
Text Label 3600 1250 1    50   ~ 0
VIDEO_CM
Text Label 2950 1250 1    50   ~ 0
ANA_TEST1
Text Label 3200 1250 1    50   ~ 0
ANA_TEST2
Text Label 2500 1250 1    50   ~ 0
I_BIAS
Text Label 2250 1250 1    50   ~ 0
VDD_7V0
Text Label 2000 1250 1    50   ~ 0
VDD_5V0
Text Label 1750 1250 1    50   ~ 0
VDD_1V8
Text Label 1250 1250 1    50   ~ 0
ADC_VDD
Text Label 1500 1250 1    50   ~ 0
EPC_VDD
$Comp
L power:+3.3V #PWR040
U 1 1
P 1000 1250
F 0 "#PWR040" H 1000 1100 50  0001 C CNN
F 1 "+3.3V" H 1015 1423 50  0000 C CNN
F 2 "" H 1000 1250 50  0001 C CNN
F 3 "" H 1000 1250 50  0001 C CNN
	1    1000 1250
	1    0    0    -1  
$EndComp
$Comp
L Connector:TestPoint TP10
U 1 1
P 3600 1250
F 0 "TP10" H 3542 1322 50  0000 R CNN
F 1 "TestPoint" H 3542 1367 50  0001 R CNN
F 2 "TestPoint:TestPoint_Pad_D1.0mm" H 3800 1250 50  0001 C CNN
F 3 "~" H 3800 1250 50  0001 C CNN
	1    3600 1250
	-1   0    0    1   
$EndComp
$Comp
L Connector:TestPoint TP9
U 1 1
P 3200 1250
F 0 "TP9" H 3142 1322 50  0000 R CNN
F 1 "TestPoint" H 3142 1367 50  0001 R CNN
F 2 "TestPoint:TestPoint_Pad_D1.0mm" H 3400 1250 50  0001 C CNN
F 3 "~" H 3400 1250 50  0001 C CNN
	1    3200 1250
	-1   0    0    1   
$EndComp
$Comp
L Connector:TestPoint TP8
U 1 1
P 2950 1250
F 0 "TP8" H 2892 1322 50  0000 R CNN
F 1 "TestPoint" H 2892 1367 50  0001 R CNN
F 2 "TestPoint:TestPoint_Pad_D1.0mm" H 3150 1250 50  0001 C CNN
F 3 "~" H 3150 1250 50  0001 C CNN
	1    2950 1250
	-1   0    0    1   
$EndComp
$Comp
L Connector:TestPoint TP7
U 1 1
P 2500 1250
F 0 "TP7" H 2442 1322 50  0000 R CNN
F 1 "TestPoint" H 2442 1367 50  0001 R CNN
F 2 "TestPoint:TestPoint_Pad_D1.0mm" H 2700 1250 50  0001 C CNN
F 3 "~" H 2700 1250 50  0001 C CNN
	1    2500 1250
	-1   0    0    1   
$EndComp
$Comp
L Connector:TestPoint TP6
U 1 1
P 2250 1250
F 0 "TP6" H 2192 1322 50  0000 R CNN
F 1 "TestPoint" H 2192 1367 50  0001 R CNN
F 2 "TestPoint:TestPoint_Pad_D1.0mm" H 2450 1250 50  0001 C CNN
F 3 "~" H 2450 1250 50  0001 C CNN
	1    2250 1250
	-1   0    0    1   
$EndComp
$Comp
L Connector:TestPoint TP1
U 1 1
P 1000 1250
F 0 "TP1" H 942 1322 50  0000 R CNN
F 1 "TestPoint" H 942 1367 50  0001 R CNN
F 2 "TestPoint:TestPoint_Pad_D1.0mm" H 1200 1250 50  0001 C CNN
F 3 "~" H 1200 1250 50  0001 C CNN
	1    1000 1250
	-1   0    0    1   
$EndComp
$Comp
L Connector:TestPoint TP2
U 1 1
P 1250 1250
F 0 "TP2" H 1192 1322 50  0000 R CNN
F 1 "TestPoint" H 1192 1367 50  0001 R CNN
F 2 "TestPoint:TestPoint_Pad_D1.0mm" H 1450 1250 50  0001 C CNN
F 3 "~" H 1450 1250 50  0001 C CNN
	1    1250 1250
	-1   0    0    1   
$EndComp
$Comp
L Connector:TestPoint TP3
U 1 1
P 1500 1250
F 0 "TP3" H 1442 1322 50  0000 R CNN
F 1 "TestPoint" H 1442 1367 50  0001 R CNN
F 2 "TestPoint:TestPoint_Pad_D1.0mm" H 1700 1250 50  0001 C CNN
F 3 "~" H 1700 1250 50  0001 C CNN
	1    1500 1250
	-1   0    0    1   
$EndComp
$Comp
L Connector:TestPoint TP4
U 1 1
P 1750 1250
F 0 "TP4" H 1692 1322 50  0000 R CNN
F 1 "TestPoint" H 1692 1367 50  0001 R CNN
F 2 "TestPoint:TestPoint_Pad_D1.0mm" H 1950 1250 50  0001 C CNN
F 3 "~" H 1950 1250 50  0001 C CNN
	1    1750 1250
	-1   0    0    1   
$EndComp
$Comp
L Connector:TestPoint TP5
U 1 1
P 2000 1250
F 0 "TP5" H 1942 1322 50  0000 R CNN
F 1 "TestPoint" H 1942 1367 50  0001 R CNN
F 2 "TestPoint:TestPoint_Pad_D1.0mm" H 2200 1250 50  0001 C CNN
F 3 "~" H 2200 1250 50  0001 C CNN
	1    2000 1250
	-1   0    0    1   
$EndComp
$Comp
L Connector_Generic:Conn_02x10_Odd_Even J1
U 1 1
P 1950 2450
F 0 "J1" H 2000 3067 50  0000 C CNN
F 1 "Conn_02x10_Odd_Even" H 2000 2976 50  0000 C CNN
F 2 "Connector_PinHeader_2.54mm:PinHeader_2x10_P2.54mm_Vertical" H 1950 2450 50  0001 C CNN
F 3 "~" H 1950 2450 50  0001 C CNN
	1    1950 2450
	1    0    0    -1  
$EndComp
Text Label 2250 2050 0    50   ~ 0
PWR_DOWN
Text Label 2250 2150 0    50   ~ 0
CLR_DATA
Text Label 1750 2150 2    50   ~ 0
DATA_RDY
Text Label 2250 2250 0    50   ~ 0
CLR_PIX
Text Label 1750 2250 2    50   ~ 0
SHUTTER
Text Label 1750 2450 2    50   ~ 0
EXT_ADC_N
Text Label 2250 2350 0    50   ~ 0
EXT_ADC_P
Text Label 2250 2550 0    50   ~ 0
ADC_CLK
Text Label 1750 2650 2    50   ~ 0
ADC_DATA
Text Label 2250 2650 0    50   ~ 0
ADC_CS
Text Label 2250 2850 0    50   ~ 0
READ
Text Label 1750 2950 2    50   ~ 0
SDA
Text Label 2250 2950 0    50   ~ 0
SCL
$Comp
L power:GND #PWR0101
U 1 1
P 1300 3100
F 0 "#PWR0101" H 1300 2850 50  0001 C CNN
F 1 "GND" H 1305 2927 50  0000 C CNN
F 2 "" H 1300 3100 50  0001 C CNN
F 3 "" H 1300 3100 50  0001 C CNN
	1    1300 3100
	1    0    0    -1  
$EndComp
$Comp
L power:GNDA #PWR0102
U 1 1
P 1050 3100
F 0 "#PWR0102" H 1050 2850 50  0001 C CNN
F 1 "GNDA" H 1055 2927 50  0000 C CNN
F 2 "" H 1050 3100 50  0001 C CNN
F 3 "" H 1050 3100 50  0001 C CNN
	1    1050 3100
	1    0    0    -1  
$EndComp
$Comp
L power:GNDA #PWR0104
U 1 1
P 2600 3150
F 0 "#PWR0104" H 2600 2900 50  0001 C CNN
F 1 "GNDA" H 2605 2977 50  0000 C CNN
F 2 "" H 2600 3150 50  0001 C CNN
F 3 "" H 2600 3150 50  0001 C CNN
	1    2600 3150
	1    0    0    -1  
$EndComp
Wire Wire Line
	1300 2850 1300 3100
$Comp
L power:+3.3V #PWR0106
U 1 1
P 3250 2550
F 0 "#PWR0106" H 3250 2400 50  0001 C CNN
F 1 "+3.3V" H 3265 2723 50  0000 C CNN
F 2 "" H 3250 2550 50  0001 C CNN
F 3 "" H 3250 2550 50  0001 C CNN
	1    3250 2550
	1    0    0    -1  
$EndComp
Wire Wire Line
	1750 2750 1300 2750
Wire Wire Line
	1300 2850 1750 2850
Wire Wire Line
	1300 2850 1300 2750
Connection ~ 1300 2850
Wire Wire Line
	1750 2550 1300 2550
Wire Wire Line
	1300 2550 1300 2750
Connection ~ 1300 2750
Wire Wire Line
	2250 2450 2600 2450
Wire Wire Line
	1750 2350 1050 2350
Wire Wire Line
	1050 2350 1050 3100
Wire Wire Line
	1750 2050 1300 2050
Wire Wire Line
	1300 2050 1300 2550
Connection ~ 1300 2550
Wire Wire Line
	2600 2450 2600 3150
$Comp
L Device:C_Small C9
U 1 1
P 2900 2950
F 0 "C9" H 2992 2996 50  0000 L CNN
F 1 "10uF" H 2992 2905 50  0000 L CNN
F 2 "Capacitor_SMD:C_0805_2012Metric" H 2900 2950 50  0001 C CNN
F 3 "~" H 2900 2950 50  0001 C CNN
	1    2900 2950
	1    0    0    -1  
$EndComp
$Comp
L Device:C_Small C10
U 1 1
P 3250 2950
F 0 "C10" H 3342 2996 50  0000 L CNN
F 1 "0.1uF" H 3342 2905 50  0000 L CNN
F 2 "Capacitor_SMD:C_0603_1608Metric" H 3250 2950 50  0001 C CNN
F 3 "~" H 3250 2950 50  0001 C CNN
	1    3250 2950
	1    0    0    -1  
$EndComp
Connection ~ 2900 2750
Wire Wire Line
	2900 2750 3250 2750
Wire Wire Line
	3250 2750 3250 2550
Wire Wire Line
	2900 2850 2900 2750
Wire Wire Line
	3250 2850 3250 2750
Connection ~ 3250 2750
$Comp
L power:GND #PWR036
U 1 1
P 2900 3150
F 0 "#PWR036" H 2900 2900 50  0001 C CNN
F 1 "GND" H 2905 2977 50  0000 C CNN
F 2 "" H 2900 3150 50  0001 C CNN
F 3 "" H 2900 3150 50  0001 C CNN
	1    2900 3150
	1    0    0    -1  
$EndComp
$Comp
L power:GND #PWR043
U 1 1
P 3250 3150
F 0 "#PWR043" H 3250 2900 50  0001 C CNN
F 1 "GND" H 3255 2977 50  0000 C CNN
F 2 "" H 3250 3150 50  0001 C CNN
F 3 "" H 3250 3150 50  0001 C CNN
	1    3250 3150
	1    0    0    -1  
$EndComp
Wire Wire Line
	2900 3050 2900 3150
Wire Wire Line
	3250 3050 3250 3150
Wire Wire Line
	2250 2750 2900 2750
Text Notes 8200 950  0    50   ~ 0
TODO Rev B:\n- Add pull-ups on I2C lines (SDA/SCL)\n- Add 1uF DNP to VIDEO_CM (see datasheet 9.1)\n- 0R instead of 10K for config?
Wire Notes Line
	8150 550  8150 1250
Wire Notes Line
	8150 1250 10900 1250
Wire Notes Line
	10900 1250 10900 600 
Wire Notes Line
	10900 600  8150 600 
$EndSCHEMATC
